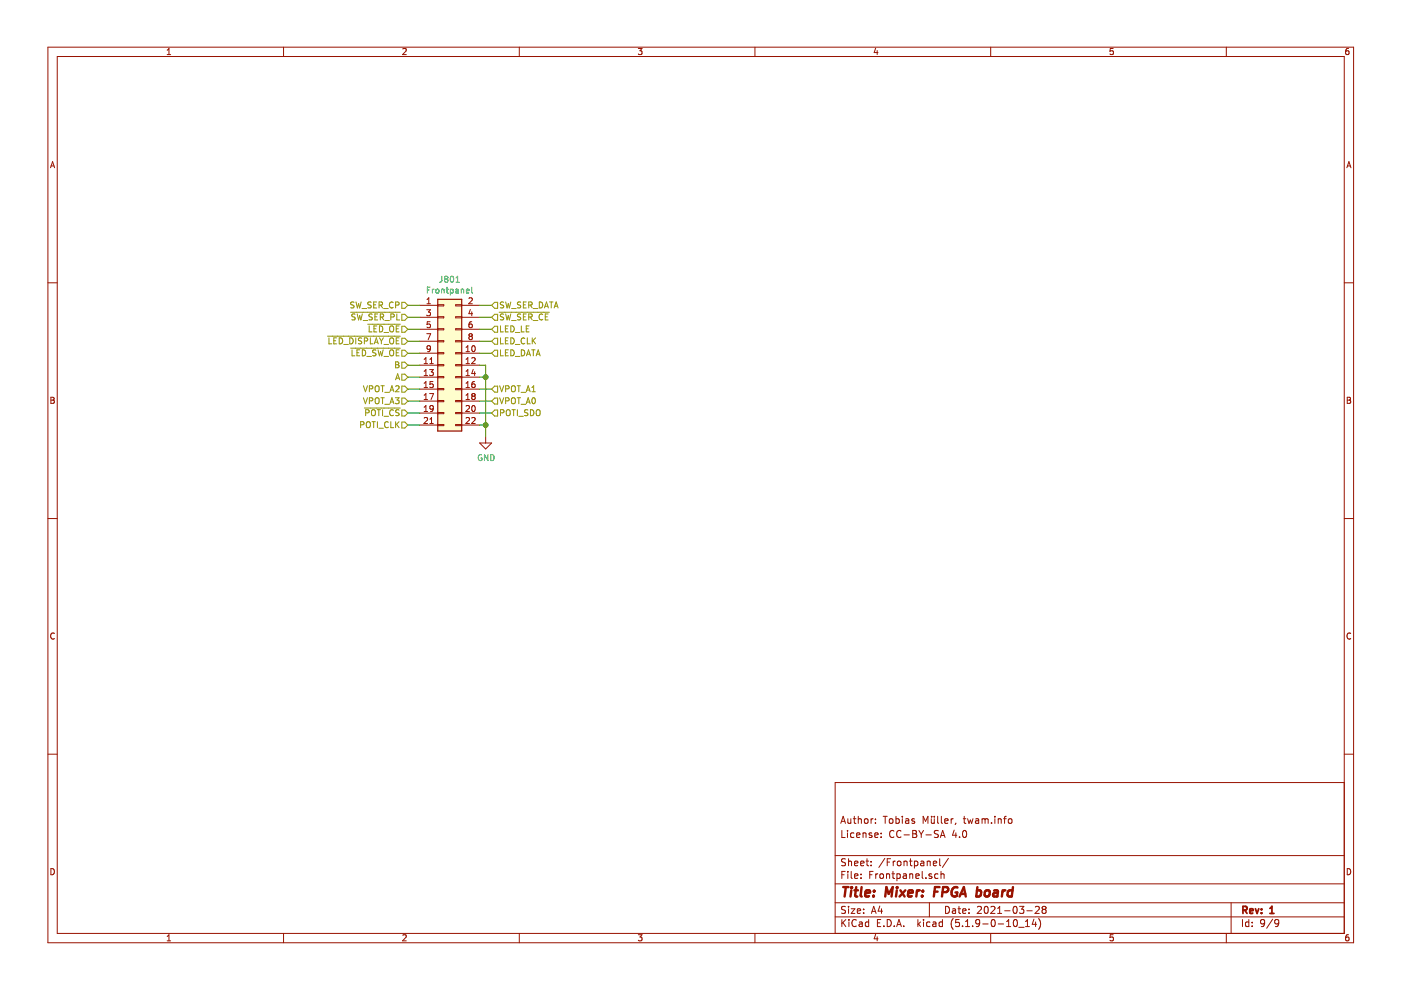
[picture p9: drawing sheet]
EESchema Schematic File Version 4
EELAYER 30 0
EELAYER END
$Descr A4 11693 8268
encoding utf-8
Sheet 9 9
Title "Mixer: FPGA board"
Date "2021-03-28"
Rev "1"
Comp ""
Comment1 "License: CC-BY-SA 4.0"
Comment2 "Author: Tobias Müller, twam.info"
Comment3 ""
Comment4 ""
$EndDescr
$Comp
L Connector_Generic:Conn_02x11_Odd_Even J?
U 1 1
P 3700 3050
AR Path="/60DB54B4" Ref="J?"  Part="1" 
AR Path="/60D95A8F/60DB54B4" Ref="J801"  Part="1" 
F 0 "J801" H 3750 3767 50  0000 C CNN
F 1 "Frontpanel" H 3750 3676 50  0000 C CNN
F 2 "Connector_PinHeader_2.54mm:PinHeader_2x11_P2.54mm_Vertical" H 3700 3050 50  0001 C CNN
F 3 "~" H 3700 3050 50  0001 C CNN
	1    3700 3050
	1    0    0    -1  
$EndComp
Wire Wire Line
	4000 3550 4050 3550
Wire Wire Line
	4050 3550 4050 3650
$Comp
L power:GND #PWR?
U 1 1
P 4050 3650
AR Path="/60DB54C4" Ref="#PWR?"  Part="1" 
AR Path="/60D95A8F/60DB54C4" Ref="#PWR0121"  Part="1" 
F 0 "#PWR0121" H 4050 3400 50  0001 C CNN
F 1 "GND" H 4055 3477 50  0000 C CNN
F 2 "" H 4050 3650 50  0001 C CNN
F 3 "" H 4050 3650 50  0001 C CNN
	1    4050 3650
	1    0    0    -1  
$EndComp
Text HLabel 4100 2550 2    50   Input ~ 0
SW_SER_DATA
Text HLabel 4100 2650 2    50   Input ~ 0
~SW_SER_CE
Text HLabel 4100 2750 2    50   Input ~ 0
LED_LE
Text HLabel 4100 2850 2    50   Input ~ 0
LED_CLK
Text HLabel 4100 2950 2    50   Input ~ 0
LED_DATA
Text HLabel 4100 3250 2    50   Input ~ 0
VPOT_A1
Text HLabel 4100 3350 2    50   Input ~ 0
VPOT_A0
Text HLabel 4100 3450 2    50   Input ~ 0
POTI_SDO
Text HLabel 3400 3550 0    50   Input ~ 0
POTI_CLK
Text HLabel 3400 3450 0    50   Input ~ 0
~POTI_CS
Text HLabel 3400 3350 0    50   Input ~ 0
VPOT_A3
Text HLabel 3400 3250 0    50   Input ~ 0
VPOT_A2
Text HLabel 3400 3150 0    50   Input ~ 0
A
Text HLabel 3400 3050 0    50   Input ~ 0
B
Text HLabel 3400 2950 0    50   Input ~ 0
~LED_SW_OE~
Text HLabel 3400 2850 0    50   Input ~ 0
~LED_DISPLAY_OE
Text HLabel 3400 2750 0    50   Input ~ 0
~LED_OE
Text HLabel 3400 2650 0    50   Input ~ 0
~SW_SER_PL
Text HLabel 3400 2550 0    50   Input ~ 0
SW_SER_CP
Wire Wire Line
	4050 3550 4050 3150
Wire Wire Line
	4050 3150 4000 3150
Connection ~ 4050 3550
Wire Wire Line
	4000 3050 4050 3050
Wire Wire Line
	4050 3050 4050 3150
Connection ~ 4050 3150
Wire Wire Line
	4000 2950 4100 2950
Wire Wire Line
	4000 2850 4100 2850
Wire Wire Line
	4000 2750 4100 2750
Wire Wire Line
	4000 2650 4100 2650
Wire Wire Line
	4000 2550 4100 2550
Wire Wire Line
	4000 3250 4100 3250
Wire Wire Line
	4100 3350 4000 3350
Wire Wire Line
	4000 3450 4100 3450
Wire Wire Line
	3400 3550 3500 3550
Wire Wire Line
	3400 3450 3500 3450
Wire Wire Line
	3400 3350 3500 3350
Wire Wire Line
	3400 3250 3500 3250
Wire Wire Line
	3400 3150 3500 3150
Wire Wire Line
	3400 3050 3500 3050
Wire Wire Line
	3400 2950 3500 2950
Wire Wire Line
	3400 2850 3500 2850
Wire Wire Line
	3400 2750 3500 2750
Wire Wire Line
	3400 2650 3500 2650
Wire Wire Line
	3400 2550 3500 2550
$EndSCHEMATC
